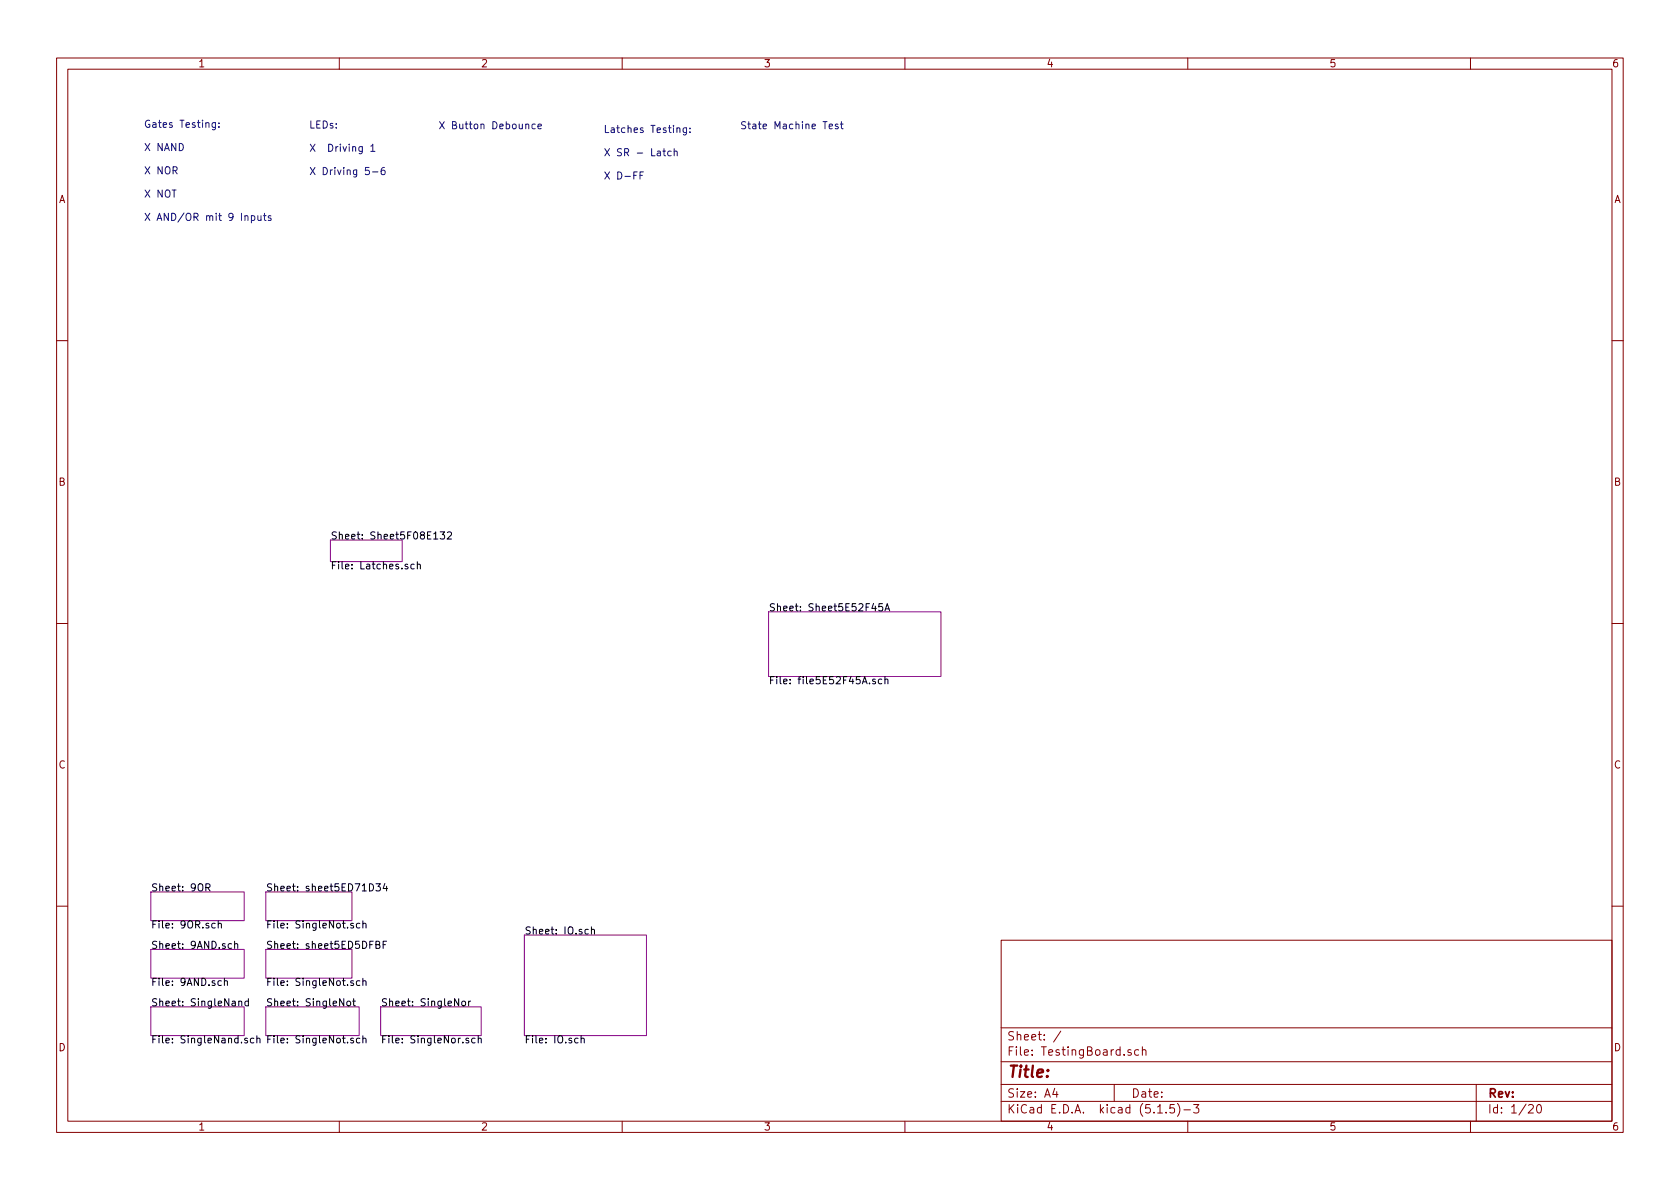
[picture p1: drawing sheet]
<svg xmlns="http://www.w3.org/2000/svg" width="297mm" height="210mm" viewBox="0 0 297 210" stroke-linecap="round" stroke-linejoin="round" font-family="sans-serif">
<g fill="none" stroke="#840000" stroke-width=".18">
<path d="M10 10.3h277v189.9h-277zM12 12.2h273v186.1h-273zM60 10.3v1.9M110 10.3v1.9M160 10.3v1.9M210 10.3v1.9M260 10.3v1.9M10 60.2h2M285 60.2h2M10 110.3h2M285 110.3h2M10 160.2h2"/>
<path d="M177 166.3h108v32h-108zM285 160.2h2M60 198.3v1.9M110 198.3v1.9M160 198.3v1.9M177 194.8h108M177 191.8h108M177 187.8h108M177 181.8h108M186.5 192.5l-.4 1h1M186.8 193v1M187.6 182.3l-1.3 2"/>
<path d="M197 191.8v3M200 185.7l-.4-.1-.2 .2 .1 .2 .5 .2v.3h-.6M201.3 185.7l-.4-.1-.3 .3 .1 .6 .2 .1 .4-.1M202 185.7l.2-.1 .3 .1 .1 .9M202 185.1v1.5M204.7 196.8h.8M206.2 196.7v.1M207.6 195.3h-.7l-.1 .7 .2-.1 .5 .1 .2 .2-.1 .5-.2 .1-.6-.1M208.2 195.1a1.71 1.71 0 0 1 0 2.3M209.3 196.3h1.2M210 198.3v1.9M211 195.3h1l-.5 .6 .4 .1v.7l-.2 .1-.7-.1"/>
<path d="M260 198.3v1.9M261 191.8v6.5M270.3 195.5l.2-.2h.3l.3 .5-.9 1h.9M271.8 195.5l.4-.2a.94 .94 0 0 1 0 1.5 .79 .79 0 0 1-.4-1.3z"/>
</g>
<path d="M58.4 95.5h12.7v3.8h-12.7zM135.9 108.2h30.5v11.4h-30.5zM26.7 157.7h16.5v5.1h-16.5zM47 157.7h15.2v5.1h-15.2zM26.7 178h16.5v5.1h-16.5zM26.7 167.9h16.5v5.1h-16.5zM47 178h16.5v5.1h-16.5zM47 167.9h15.2v5.1h-15.2zM67.3 178h17.8v5.1h-17.8zM92.7 165.3h21.6v17.8h-21.6z" fill="none" stroke="#840084" stroke-width=".18"/>
<g fill="none" stroke="#000" stroke-width=".18">
<path d="M73.2 99.8h-.3l-.3 .2 .1 .6h.5M73.8 99.9l.2-.1h.3v.8M73.8 99.3v1.3M76.7 95.3h.7M77.8 94.1h.8l-.4 .4 .4 .2-.1 .6h-.5l-.2-.1M79.1 94.2l.5-.1 .2 .1v.2v.2l-.8 .7h.8M156 106.8h-.6v.6l.1-.2 .5 .1v.6l-.1 .1-.5-.1M156.5 108l.4-1.2 .4 1.2M156.5 119.7v1.2M156.6 107.7h.6M154.8 120.1h-.3l-.2 .2v.1l.5 .2v.3h-.5M155.9 120.1h-.4l-.2 .2 .1 .6h.5"/>
<path d="M156.5 120.2l.1-.1h.3l.1 .8M36.4 156.9l.7-.1v-.4l-.2-.1h-.5v1.3M36.7 156.9l.4 .7M66.5 156.3h.8l-.5 .5 .4 .1 .1 .4-.3 .3-.5-.2M68 156.2l-.3 .9h.8M68.4 156.7v.9M38 163.3h-.3l-.3 .2 .2 .6h.4M38.6 163.4l.2-.1h.3v.8M38.6 162.8v1.3M39.1 173.5l-.3-.1-.3 .3 .2 .5h.4M39.7 173.6l.2-.2 .3 .1v.8M39.7 173v1.3"/>
<path d="M40.9 166.9h-.3l-.3 .2 .2 .6h.4M41.5 167l.2-.1h.3v.8M41.5 166.4v1.3M42.2 177.2l.2-.2 .3 .1v.8M42.2 177v.9M43.9 177.1l-.4-.1-.2 .3 .1 .5h.5M43.9 176.6v1.3M61.4 177.1l.3-.1 .3 .3-.1 .5-.3 .1-.3-.3zM62.4 177h.4M62.5 173.5l-.3-.1-.2 .2 .1 .2 .4 .1v.3h-.5M62.5 163.3h-.3l-.2 .1 .1 .2 .4 .1v.4h-.5M62.5 176.6v1.1l.3 .2"/>
<path d="M63.6 173.5l-.3-.1-.3 .3 .1 .5h.5M63.6 163.3h-.3l-.3 .2 .1 .6h.5M64.2 173.6l.1-.2 .3 .1 .1 .8M64.2 163.4l.1-.1h.3l.1 .8M64.2 162.8v1.3M64.2 173v1.3M66.5 167.1l.5-.1 .1-.2v-.2l-.6-.2v1.3h.5l.1-.1 .1-.3-.3-.2M67.7 167.1h.4M68.4 166.4h-.7v1.3M81.8 177.1l.3-.1 .2 .3-.1 .5-.3 .1-.3-.3zM82.9 177v.9M83.2 177l-.3 .3"/>
<path d="M104 164.4l-.3-.1-.3 .3 .1 .5h.5M104.6 164.5l.1-.2 .4 .1v.8M104.6 163.9v1.3M43.7 183.6h-.3l-.1 .2v.1l.4 .2v.3h-.4M44.9 183.6h-.4l-.2 .2 .1 .6h.5M45.4 183.7l.2-.1h.3l.1 .8M45.4 183.2v1.2M62.5 183.6h-.3l-.2 .2 .1 .1 .4 .2v.3h-.5M63.6 183.6h-.3l-.3 .2 .1 .6h.5M64.2 183.7l.1-.1h.3l.1 .8M64.2 183.2v1.2M82.9 183.6h-.4l-.1 .2v.1l.5 .2v.3h-.5"/>
<path d="M84 183.6h-.4l-.2 .2 .1 .6h.5M84.6 183.7l.1-.1h.3l.1 .8M84.6 183.2v1.2M102.2 183.6h-.3l-.3 .2 .1 .6h.5M102.7 183.7l.2-.1h.3l.1 .8M102.7 183.2v1.2"/>
</g>
<g fill="none" stroke="#0000c2" stroke-width=".18">
<path d="M38.1 21.7l-.1 1.1-.1 .2-.3-.1M38.1 21.7h-.4l-.2 .2 .1 .6h.5M38.7 22.4v.1M38.7 21.7v.2M44.4 38.2l.4-.1 .3 .3-.2 .5h-.5M44.4 38.1v1.3M45.6 38.1l.1 .8 .3 .1 .2-.1M46.2 38.1v.9M46.6 38.1h.4M46.8 37.7v1.1l.2 .2M47.9 38.2l-.3-.1-.2 .2 .1 .2 .4 .1v.3h-.5M64.1 25.9v1l-.3 .3-.3-.1"/>
<path d="M64.1 26l-.4-.1-.3 .3 .2 .5h.5M65.6 25.9l.3-.4v1.3M65.6 26.8h.7M65.9 30.4h.9M68 29.6l-.4 .1a.87 .87 0 0 0 0 1.2l.4-.1v-.6l-.4-.1-.2 .2M93 22.1l.1-.2 .3 .1 .1 .8M94.6 22l-.3-.1-.2 .3 .1 .5h.4M95.1 22.3l.6-.1v-.2l-.4-.1-.2 .2 .1 .6h.5M113.2 31h.4M113.8 30.4h-.6v1.3M117.2 26.7h.5M117.4 26.3v1.1l.3 .2"/>
<path d="M118.7 26.8l-.4-.1-.2 .2 .1 .6h.5M119.2 26.8l.2-.1 .3 .1v.8M119.2 26.3v1.3M119.7 22.7l.2-.1 .3 .1v.7M121.4 22.6v1l-.3 .3-.3-.1M121.4 22.7l-.4-.1-.2 .2 .1 .6h.5M122 23.3v.1M122 22.7v.1M146.6 22.3l.6-.1-.1-.2-.3-.1-.2 .2 .1 .6h.4M148.2 22l-.3-.1-.2 .2 .1 .2 .4 .1v.3h-.5M148.6 21.9h.5M148.8 21.5v1.1l.3 .2"/>
</g>
<text font-size="2.8" fill="#840000" x="178" y="190.5">Title:</text>
<g font-size="2.1" fill="#840000">
<text x="178" y="184">Sheet: /</text>
<text x="178" y="186.7">File: TestingBoard.sch</text>
<text x="178" y="196.9">KiCad E.D.A. kicad (5.1.5)-3</text>
<text x="178" y="194.1">Size: A4</text>
<text x="200" y="194.1">Date:</text>
<text x="263" y="194.1">Rev:</text>
<text x="263" y="196.9">Id: 1/20</text>
</g>
<g font-size="1.8" fill="#840000">
<text x="35" y="11.9">1</text>
<text x="85" y="11.9">2</text>
<text x="135" y="11.9">3</text>
<text x="185" y="11.9">4</text>
<text x="235" y="11.9">5</text>
<text x="285" y="11.9">6</text>
<text x="10.4" y="35.9">A</text>
<text x="285.4" y="35.9">A</text>
<text x="10.4" y="85.9">B</text>
<text x="285.4" y="85.9">B</text>
<text x="10.4" y="135.9">C</text>
<text x="285.4" y="135.9">C</text>
<text x="10.4" y="185.9">D</text>
<text x="285.4" y="185.9">D</text>
<text x="35" y="199.9">1</text>
<text x="85" y="199.9">2</text>
<text x="135" y="199.9">3</text>
<text x="185" y="199.9">4</text>
<text x="235" y="199.9">5</text>
<text x="285" y="199.9">6</text>
</g>
<g font-size="1.8" fill="#0000c2">
<text x="25.4" y="22.6">Gates Testing:</text>
<text x="54.6" y="22.7">LEDs:</text>
<text x="77.5" y="22.9">X Button Debounce</text>
<text x="106.7" y="23.5">Latches Testing:</text>
<text x="130.8" y="22.9">State Machine Test</text>
<text x="25.4" y="26.7">X NAND</text>
<text x="54.6" y="26.8">X Driving 1</text>
<text x="106.7" y="27.6">X SR - Latch</text>
<text x="25.4" y="30.8">X NOR</text>
<text x="25.4" y="34.9">X NOT</text>
<text x="54.6" y="31">X Driving 5-6</text>
<text x="106.7" y="31.7">X D-FF</text>
<text x="25.4" y="39.1">X AND/OR mit 9 Inputs</text>
</g>
<g font-size="1.8">
<text x="58.4" y="95.4">Sheet: Sheet5F08E132</text>
<text x="58.4" y="100.7">File: Latches.sch</text>
<text x="135.9" y="108.1">Sheet: Sheet5E52F45A</text>
<text x="135.9" y="121">File: file5E52F45A.sch</text>
<text x="26.7" y="157.6">Sheet: 9OR</text>
<text x="47" y="157.6">Sheet: sheet5ED71D34</text>
<text x="26.7" y="167.8">Sheet: 9AND.sch</text>
<text x="26.7" y="164.2">File: 9OR.sch</text>
<text x="47" y="167.8">Sheet: sheet5ED5DFBF</text>
<text x="47" y="164.2">File: SingleNot.sch</text>
<text x="92.7" y="165.2">Sheet: IO.sch</text>
<text x="26.7" y="177.9">Sheet: SingleNand</text>
<text x="26.7" y="174.3">File: 9AND.sch</text>
<text x="47" y="177.9">Sheet: SingleNot</text>
<text x="47" y="174.3">File: SingleNot.sch</text>
<text x="67.3" y="177.9">Sheet: SingleNor</text>
<text x="26.7" y="184.5">File: SingleNand.sch</text>
<text x="47" y="184.5">File: SingleNot.sch</text>
<text x="67.3" y="184.5">File: SingleNor.sch</text>
<text x="92.7" y="184.5">File: IO.sch</text>
</g>
</svg>
